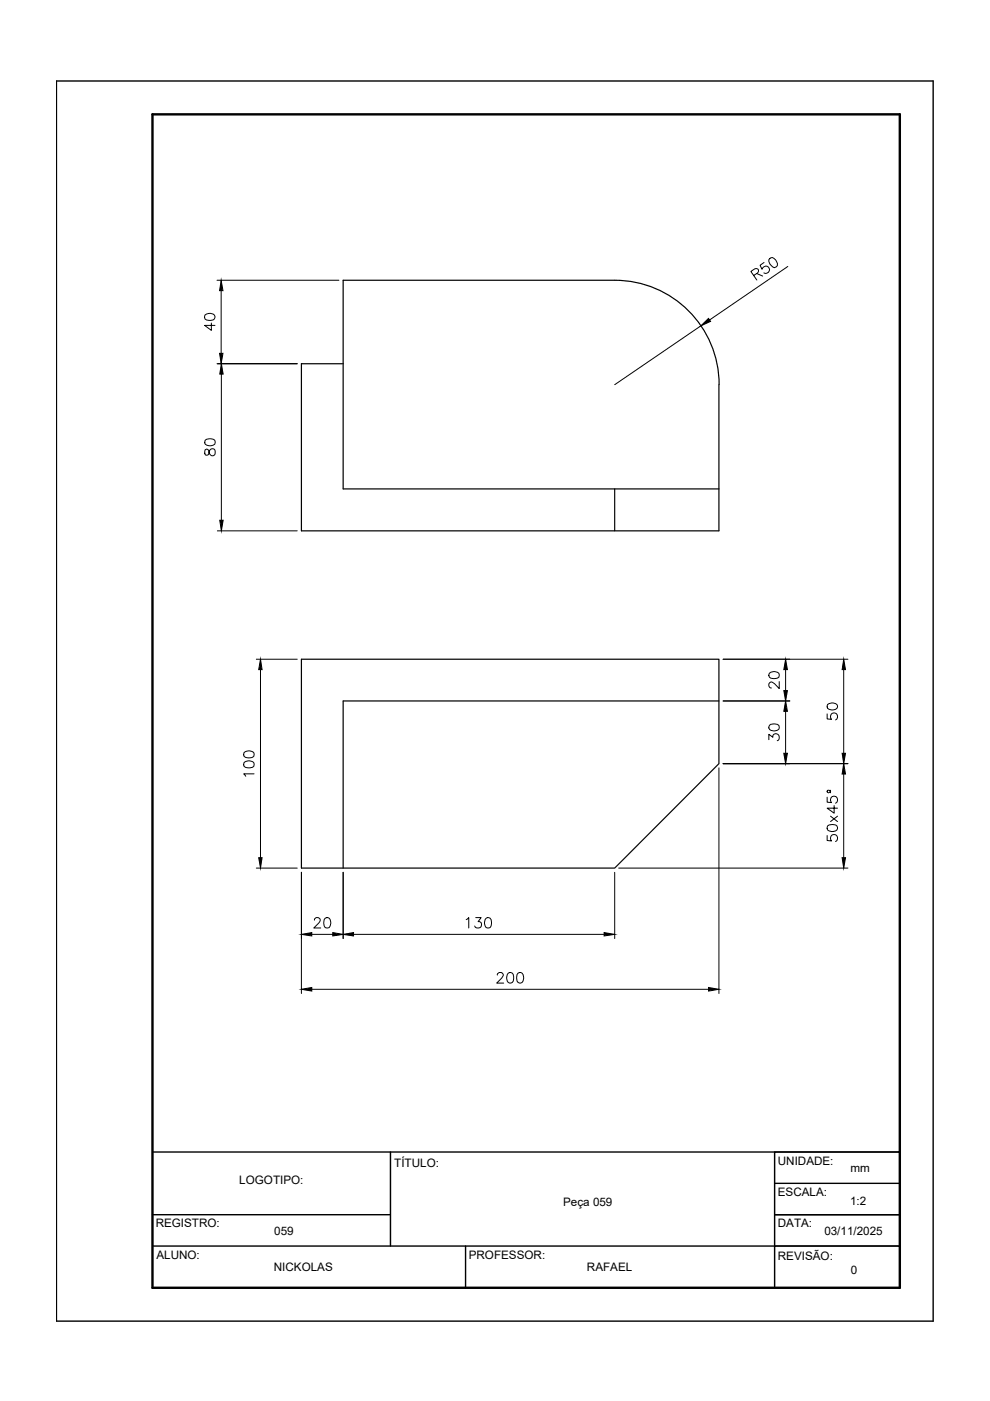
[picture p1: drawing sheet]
<svg xmlns="http://www.w3.org/2000/svg" width="210mm" height="297mm" viewBox="0 0 210 297" stroke-linecap="round" stroke-linejoin="round" font-family="sans-serif">
<!-- layer: CONTORNO 1 -->
<path d="M72.8 77.1h-8.9v35.5h88.5v-31M152.5 81.5a22.1 22.1 0 0 0-22.1-22.1h-57.6v44.3h79.6M130.3 103.7v8.9M63.9 139.8h88.5v22.1l-22.1 22.2h-66.4zM152.4 148.6h-79.6v35.5" fill="none" stroke="#000" stroke-width=".25"/>
<!-- layer: COTA -->
<g fill="none" stroke="#000" stroke-width=".21">
<path d="M46 59.4h25.9M159.8 58.4l.8-.5a.62 .62 0 0 0 .1-.8l-.7-.1-.8 .6 1.3 1.8M160.4 58l1.3 .5M162 55.7l-.9 .5 .5 .9a.78 .78 0 0 1 .9-.7 .78 .78 0 0 1 .6 1.1 .78 .78 0 0 1-1.1 .4M163.2 54.8l.2-.1a1.25 1.25 0 0 1 1.4 1.2 .65 .65 0 0 1-.2 .7 .65 .65 0 0 1-.8 0 1.74 1.74 0 0 1-.8-1.5zM167 56.5l-16.6 11.3M46 77.1h17M46.9 61.6v13.3M46.9 79.3v31M148.6 69.1l-18.3 12.5M46.1 112.6h16.9M54.3 139.8h8.7"/>
<path d="M153.3 139.8h26.5M55.2 142v39.8M153.3 148.6h14.2M166.6 150.8v8.9M178.9 142v17.7M152.4 162.8v47.8M153.3 161.9h26.5M178.9 164.1v17.7M54.3 184.1h8.7M63.9 184.9v25.7M72.8 184.9v14.1M75 198.1h53.1"/>
<path d="M130.3 184.9v14.1M131.2 184.1h48.6M66.1 209.7h84.1"/>
</g>
<g fill="#000" stroke="#000" stroke-width=".21">
<path d="M46.6 74.9h.7l-.4 2.2zM46.9 59.4l.4 2.2h-.7zM46.9 77.1l.4 2.2h-.7zM148.6 69.1l1.6-1.6 .5 .6zM46.6 110.3h.7l-.4 2.3zM55.2 139.8l.4 2.2h-.8zM166.6 148.6l.3 2.2h-.7zM166.2 159.7h.7l-.3 2.2zM178.5 159.7h.8l-.4 2.2zM178.9 139.8l.4 2.2h-.8zM178.9 161.9l.4 2.2h-.8zM54.8 181.8h.8l-.4 2.3z"/>
<path d="M72.8 198.1l2.2-.4v.7zM128.1 197.7l2.2 .4-2.2 .3zM178.5 181.8h.8l-.4 2.3zM63.9 209.7l2.2-.3v.7zM150.2 209.4l2.2 .3-2.2 .4z"/>
</g>
<!-- layer: CONTORNO 2 -->
<path d="M12 17.2h185.9v262.9h-185.9zM32.3 257.5h50.5M32.3 244.2h158.5M82.8 244.2v20M164.2 257.5h26.6M164.2 250.9h26.6M164.2 244.2v28.8M32.3 264.2h158.5M98.7 264.2v8.8" fill="none" stroke="#000" stroke-width=".3"/>
<!-- layer: CONTORNO 3 -->
<path d="M32.3 24.2h158.5v248.8h-158.5z" fill="none" stroke="#000" stroke-width=".51"/>
<text font-size="5.7" x="46.6" y="71.3" transform="rotate(-90 46.6 71.3)">40</text>
<g font-size="5.3">
<text x="46.6" y="97.7" transform="rotate(-90 46.6 97.7)">80</text>
<text x="166.2" y="147.1" transform="rotate(-90 166.2 147.1)">20</text>
<text x="178.5" y="153.8" transform="rotate(-90 178.5 153.8)">50</text>
<text x="166.2" y="158.4" transform="rotate(-90 166.2 158.4)">30</text>
<text x="54.7" y="165.8" transform="rotate(-90 54.7 165.8)">100</text>
<text x="178.5" y="179.6" transform="rotate(-90 178.5 179.6)">50x45º</text>
<text x="65.3" y="197.9">20</text>
<text x="97.7" y="197.9">130</text>
<text x="104.1" y="209.5">200</text>
</g>
<g font-size="2.5">
<text x="50.7" y="251">LOGOTIPO:</text>
<text x="83.6" y="247.4">TÍTULO:</text>
<text x="164.9" y="246.9">UNIDADE:</text>
<text x="180.3" y="248.5">mm</text>
<text x="119.4" y="255.7">Peça 059</text>
<text x="164.9" y="253.6">ESCALA:</text>
<text x="180.2" y="255.5">1:2</text>
<text x="33" y="260.3">REGISTRO:</text>
<text x="58.2" y="261.9">059</text>
<text x="164.9" y="260.2">DATA:</text>
<text x="174.8" y="261.9">03/11/2025</text>
<text x="33.2" y="266.9">ALUNO:</text>
<text x="58.1" y="269.5">NICKOLAS</text>
<text x="99.4" y="266.9">PROFESSOR:</text>
<text x="124.4" y="269.5">RAFAEL</text>
<text x="164.9" y="267.2">REVISÃO:</text>
<text x="180.4" y="270">0</text>
</g>
</svg>
